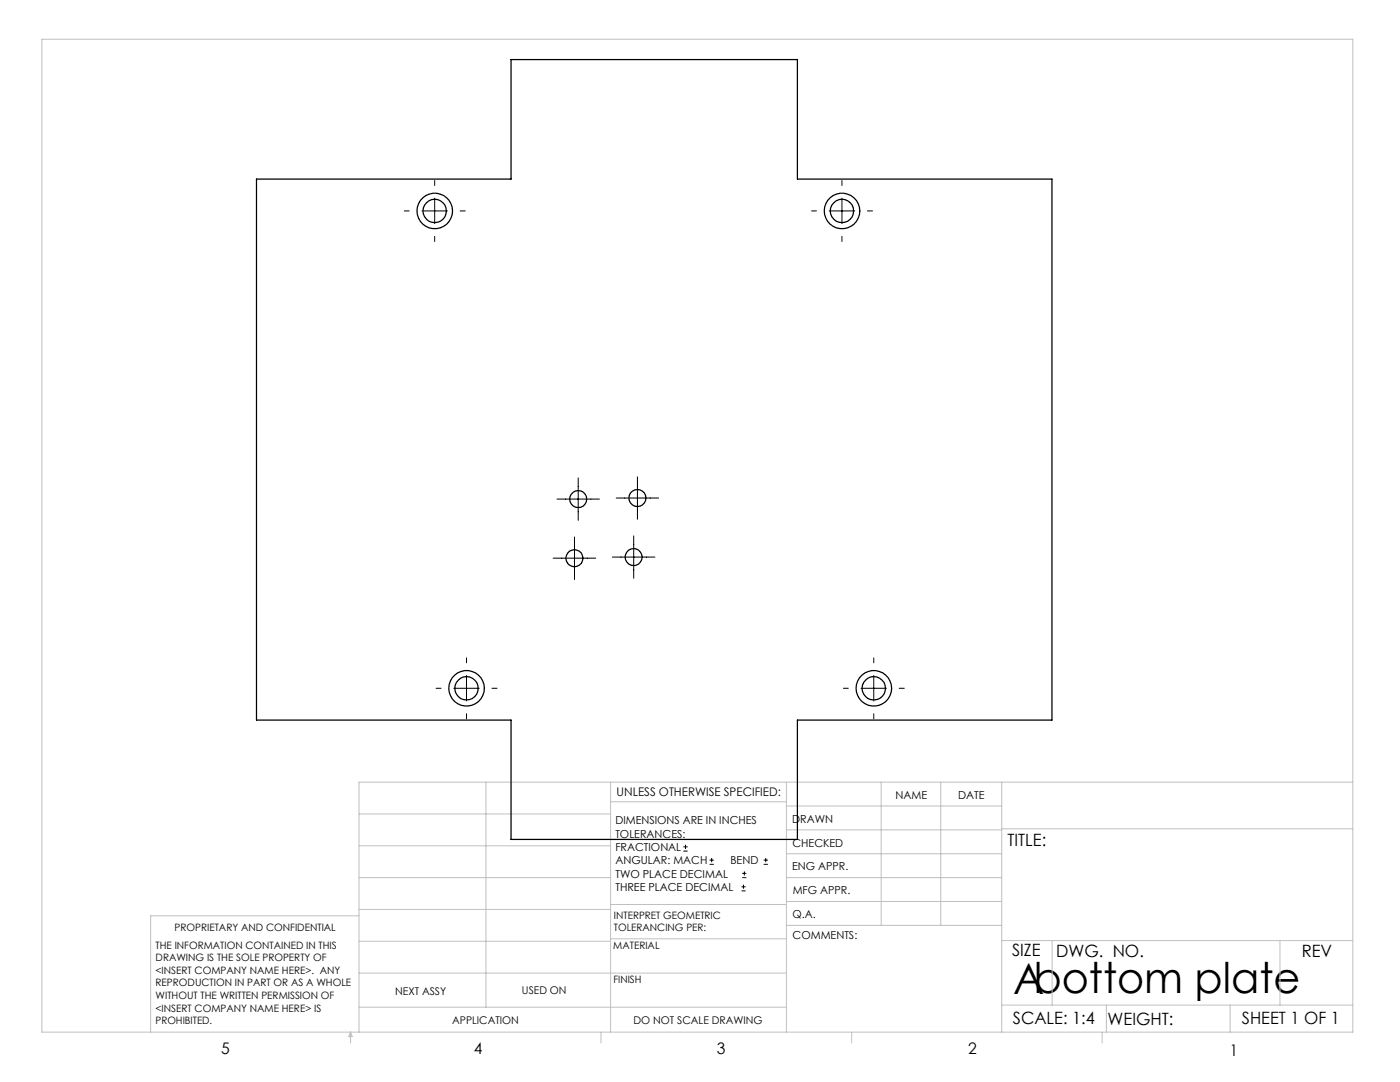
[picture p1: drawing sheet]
<svg xmlns="http://www.w3.org/2000/svg" width="279mm" height="216mm" viewBox="0 0 279 216" stroke-linecap="round" stroke-linejoin="round" font-family="sans-serif">
<g fill="none" stroke="#000" stroke-width=".2">
<path d="M86.7 36v1M86.7 39.5v5.1M168 36v1M168 39.5v5.1M80.7 42.1h1M84.2 42.1h5.1M86.7 47.2v1M91.8 42.1h1.1M162 42.1h.9M165.5 42.1h5.1M168 47.2v1M173.1 42.1h1"/>
<path d="M111.2 99.6h8.4M115.4 95.4v8.4M123 99.4h8.4M127.2 95.1v8.5M110.4 111.4h8.5M114.7 107.1v8.5M122.2 111.2h8.5M126.5 106.9v8.5M87 137.3h1M90.6 137.3h5M93.1 131.3v1M93.1 134.8v5.1"/>
<path d="M98.2 137.3h1M168.3 137.3h1M171.8 137.3h5.1M174.4 131.3v1M174.4 134.8v5.1M179.5 137.3h1M93.1 142.4v1M174.4 142.4v1M136.4 169.8h.8M136.4 169h.8M136.8 168.6v.8M141.6 172.5h.9"/>
<path d="M141.6 171.6h.9M142 171.2v.8M148 177.8h.8M148 177h.8M148.1 175.1h.8M148.1 174.3h.8M148.4 176.5v.8M148.6 173.9v.8M152.4 172.5h.8M152.4 171.6h.8M152.8 171.2v.8"/>
</g>
<g fill="none" stroke="#c0c0c0" stroke-width=".2">
<path d="M8.4 7.8h261.6v198.2h-261.6zM97 156.1v44.9M121.8 156.1v49.9M121.8 160h35.2M157 156.1v49.9M175.9 156.1v28.5M187.7 156.1v28.5M199.9 156.1v49.9M270 156.1h-198.4v49.9M71.6 175.1h50.2M71.6 168.8h50.2M71.6 162.4h50.2"/>
<path d="M157 170.4h42.9M157 165.6h42.9M157 160.8h42.9M157 175.1h42.9M157 179.9h42.9M199.9 165.4h70.1M71.6 194.2h85.4M71.6 187.8h50.2M71.6 181.5h50.2M71.6 182.7h-41.5v23.3M121.8 187.3h35.2M121.8 180.5h35.2"/>
<path d="M157 184.6h42.9M199.9 187.7h70.1M210 187.7v12.9M255.4 187.7v12.9M70 206v2.1M70 206l.3 .8h-.7zM71.6 201h85.4M119.9 206v2.1M170 206v2.1M199.9 200.6h70.1M220 206v2.1M220.8 200.6v5.4"/>
<path d="M245.5 200.6v5.4"/>
</g>
<g fill="none" stroke="#000" stroke-width=".25">
<path d="M51.2 35.7h50.8v-23.8h57.1v23.8h50.8v108h-50.8v23.8h-57.1v-23.8h-50.8z"/>
<circle cx="86.7" cy="42.1" r="2.34"/>
<circle cx="86.8" cy="42.1" r="3.5"/>
<circle cx="168" cy="42.1" r="2.34"/>
<circle cx="168" cy="42.1" r="3.5"/>
<circle cx="115.4" cy="99.6" r="1.7"/>
<circle cx="127.2" cy="99.4" r="1.7"/>
<circle cx="114.7" cy="111.4" r="1.69"/>
<circle cx="126.5" cy="111.2" r="1.71"/>
<circle cx="93.1" cy="137.4" r="2.34"/>
<circle cx="93.1" cy="137.3" r="3.5"/>
<circle cx="174.4" cy="137.4" r="2.34"/>
<circle cx="174.4" cy="137.3" r="3.5"/>
</g>
<text font-size="8.5" x="202.2" y="198.3">Abottom plate</text>
<g font-size="3.4">
<text x="201.1" y="168.8">TITLE:</text>
<text x="202" y="190.8">SIZE</text>
<text x="210.8" y="190.9">DWG. NO.</text>
<text x="259.8" y="191">REV</text>
<text x="202.1" y="204.4">SCALE: 1:4</text>
<text x="221" y="204.5">WEIGHT:</text>
<text x="247.8" y="204.4">SHEET 1 OF 1</text>
</g>
<g font-size="3.2">
<text x="44.2" y="210.4">5</text>
<text x="94.6" y="210.3">4</text>
<text x="143.1" y="210.4">3</text>
<text x="193.2" y="210.3">2</text>
<text x="245.4" y="210.6">1</text>
</g>
<text font-size="2.4" x="123.1" y="158.9">UNLESS OTHERWISE SPECIFIED:</text>
<g font-size="2.2">
<text x="178.7" y="159.4">NAME</text>
<text x="191.2" y="159.4">DATE</text>
<text x="122.8" y="164.5">DIMENSIONS ARE IN INCHES</text>
<text x="122.8" y="167.1">TOLERANCES:</text>
<text x="158.1" y="164.2">DRAWN</text>
<text x="122.8" y="169.8">FRACTIONAL</text>
<text x="122.8" y="172.5">ANGULAR: MACH</text>
<text x="145.8" y="172.5">BEND</text>
<text x="158.1" y="173.7">ENG APPR.</text>
<text x="158.2" y="169.1">CHECKED</text>
<text x="122.8" y="175.1">TWO PLACE DECIMAL</text>
<text x="122.8" y="177.8">THREE PLACE DECIMAL</text>
<text x="158.2" y="178.4">MFG APPR.</text>
<text x="158.2" y="183.2">Q.A.</text>
<text x="158.2" y="187.4">COMMENTS:</text>
</g>
<g font-size="2.1">
<text x="78.8" y="198.5">NEXT ASSY</text>
<text x="104.2" y="198.4">USED ON</text>
<text x="90.2" y="204.3">APPLICATION</text>
<text x="126.4" y="204.3">DO NOT SCALE DRAWING</text>
</g>
<g font-size="2">
<text x="34.8" y="185.7">PROPRIETARY AND CONFIDENTIAL</text>
<text x="122.5" y="183.3">INTERPRET GEOMETRIC</text>
<text x="122.5" y="185.9">TOLERANCING PER:</text>
<text x="31.1" y="189.3">THE INFORMATION CONTAINED IN THIS</text>
<text x="31.1" y="191.8">DRAWING IS THE SOLE PROPERTY OF</text>
<text x="122.4" y="189.4">MATERIAL</text>
<text x="31.1" y="194.3">&lt;INSERT COMPANY NAME HERE&gt;. ANY</text>
<text x="31.1" y="196.8">REPRODUCTION IN PART OR AS A WHOLE</text>
<text x="122.4" y="196.2">FINISH</text>
<text x="31.1" y="199.4">WITHOUT THE WRITTEN PERMISSION OF</text>
<text x="31.1" y="201.9">&lt;INSERT COMPANY NAME HERE&gt; IS</text>
<text x="31.1" y="204.4">PROHIBITED.</text>
</g>
</svg>
